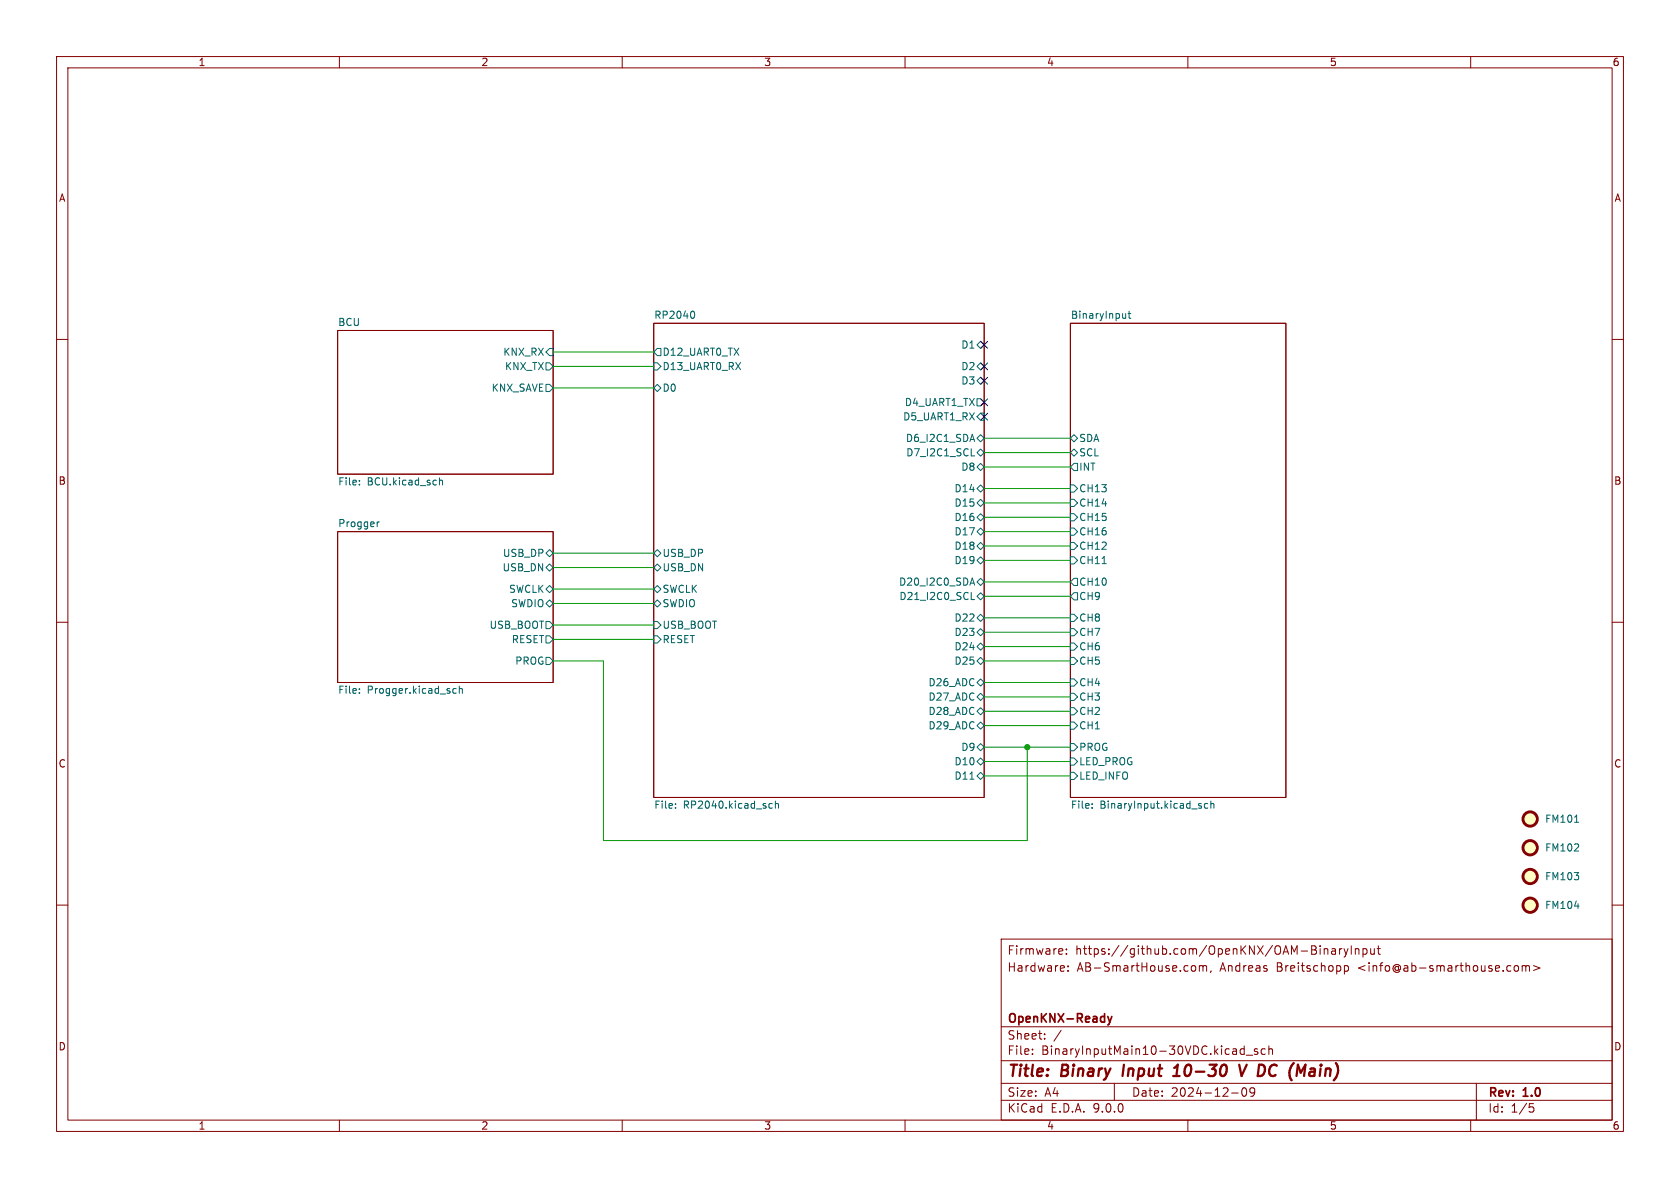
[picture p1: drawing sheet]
<svg xmlns="http://www.w3.org/2000/svg" width="297mm" height="210mm" viewBox="0 0 297 210" stroke-linecap="round" stroke-linejoin="round" font-family="sans-serif">
<g fill="none" stroke="#840000" stroke-width=".18">
<path d="M10 10h277v190h-277zM12 12h273v186h-273zM60 10v2M110 10v2M160 10v2M210 10v2M260 10v2M59.7 58.4h38.1v25.4h-38.1zM115.6 57.2h58.4v83.8h-58.4zM189.2 57.2h38.1v83.8h-38.1zM10 60h2M285 60h2"/>
<path d="M59.7 94h38.1v26.7h-38.1zM10 110h2M285 110h2M10 160h2M177 166h108v32h-108zM187.8 167.8l.1 .3-.7 .1M188.5 168.6v.1M188.5 167.8v.1M188.8 171.6v.1M188.8 170.8v.1M211.1 170.7l.3 .3v.4l-.3 .3M212 170.8l.5-.1 .2 .2"/>
<path d="M212 170.7v1M212.7 170.9l.2-.2 .3 .1 .1 .9M212.7 170.9v.8M214.1 171.6l-.1 .3M234.1 167.7v1M234.1 167.8l.2-.1 .4 .1v.9M235.5 167.8h.5l.1 .9M236.1 168.1h-.5a.29 .29 0 0 0-.2 .3 .29 .29 0 0 0 .2 .3l.5-.1M236.8 167.7v1M237.2 167.7l-.2 .1-.2 .2M237.6 167.7l.4 1M237.7 170.8l.4-.1 .3 .3v.4l-.2 .2h-.5"/>
<path d="M237.7 170.7v1.5M238 168.7l-.2 .4-.2 .1M238.3 167.7l-.3 1M238.9 167.2v1.5M239.6 167.8l.2-.1 .4 .1v.9M239.6 167.7v1M241 167.8l.4-.1 .3 .3v.4l-.2 .2h-.5M241 167.7v1.5M242.3 167.7l.1 .9 .3 .1 .3-.1M243 167.7v1M243.5 167.7h.5M243.7 167.2v1.3l.3 .2"/>
<path d="M267.8 170.8l.4-.1 .3 .3v.4l-.3 .3-.4-.1-.1-.2v-.4zM269.1 170.8l.4-.1 .2 .2M269.1 170.7v1M269.7 170.9l.3-.2 .3 .1 .1 .9M269.7 170.9v.8M271.1 170.7l1.1 .4-1.1 .5M285 160h2M60 198v2M110 198v2M160 198v2M177 194.5h108M177 191.5h108"/>
<path d="M177 187.5h108M177 181.5h108M182.5 186.3v.1M182.5 185.5v.1M184.7 183.6v.1M184.7 182.8v.1M187.6 182.1l-1.3 2M197 191.5v3M210 198v2M217.7 193.2h1.2M219.4 186.3h.6M219.4 185.5h.6"/>
<path d="M219.7 192.4l.2-.1a.81 .81 0 0 1 .6 .6 .81 .81 0 0 1-.3 .8l-.2 .1a.81 .81 0 0 1-.3-1.4zM220 184.9v1.5M220.3 186.5h1.2M221.8 192.9l-.3 .3h-.3l-.2-.3 .1-.5 .4-.1 .2 .1a.99 .99 0 0 1-.3 1.4h-.3M222.3 185.5l-.3-.1-.3 .2 .1 .2 .5 .2v.3h-.6M223.7 185.5l-.5-.1-.2 .3v.4l.1 .2h.6M224.3 185.5l.2-.1 .4 .1 .1 .9M224.3 184.9v1.5M260 198v2M261 191.5v6.5M270.4 195.1h.7M270.5 195.7h.4l.3 .3-.2 .5-.5 .1"/>
</g>
<path d="M198.7 188.2l-.3 2M207.4 190.2h1.1M207.6 188.8l.6-.6-.2 2M219.1 188.2l.4 2 .9-2" fill="none" stroke="#840000" stroke-width=".4"/>
<path d="M195.8 179.7l.4 1M196.6 179.7l-.4 1M196.2 180.7l-.1 .3-.3 .2" fill="none" stroke="#840000" stroke-width=".3"/>
<g fill="none" stroke="#006464" stroke-width=".18">
<path d="M122.5 55a.79 .79 0 0 1 0 1.3M199 55.4v.9M199 56.2l-.4 .1M199.4 55.4h.5M199.6 55v1.1l.3 .2M96.5 67.9h.7l.6 .7-.6 .6h-.7zM96.5 64.1h.7l.6 .7-.6 .6h-.7zM97.2 61.6h.6v1.3h-.6l-.7-.7zM115.6 68.6l.6-.7 .6 .7-.6 .6zM115.6 64.1h.6l.6 .7-.6 .6h-.6zM116.2 61.6h.6v1.3h-.6l-.6-.7zM171.9 76.8l.4 1.2"/>
<path d="M172.7 61l.7-.7 .6 .7-.6 .6zM172.7 77.5l.7-.7 .6 .7-.6 .6zM172.7 67.3l.7-.6 .6 .6-.6 .6zM172.7 70.5h.7l.6 .6-.6 .7h-.7zM172.7 64.8l.7-.7 .6 .7-.6 .6zM173.4 73h.6v1.3h-.6l-.7-.6zM189.2 77.5l.7-.7 .6 .7-.6 .6zM63.5 85.6v.1M63.5 84.9v.2M66.7 92.3v.8M67 92.3l-.3 .2M77.7 84.5v1.2"/>
<path d="M77.7 85l.2-.1h.3v.8M97.2 97.2l.6 .6-.6 .6-.7-.6zM116.2 97.2l.6 .6-.6 .6-.6-.6zM171.7 80.6h.6M172.7 99.1l.7-.7 .6 .7-.6 .6zM172.7 96.5l.7-.6 .6 .6-.6 .7zM172.7 94l.7-.7 .6 .7-.6 .6zM172.7 86.4l.7-.7 .6 .7-.6 .6zM172.7 88.9l.7-.6 .6 .6-.6 .6zM172.7 80l.7-.6 .6 .6-.6 .6zM172.7 82.6l.7-.7 .6 .7-.6 .6zM173.4 90.8l.6 .6-.6 .7-.7-.7z"/>
<path d="M189.2 80l.7-.6 .6 .6-.6 .6zM189.2 90.8h.7l.6 .6-.6 .7h-.7zM189.2 85.7h.7l.6 .7-.6 .6h-.7zM189.2 88.3h.7l.6 .6-.6 .6h-.7zM189.2 95.9h.7l.6 .6-.6 .7h-.7zM189.2 93.3h.7l.6 .7-.6 .6h-.7zM189.2 98.4h.7l.6 .7-.6 .6h-.7zM189.9 81.9h.6v1.3h-.6l-.7-.6zM194.8 99.6h.8M96.5 100.3l.7-.6 .6 .6-.6 .7zM96.5 104.1l.7-.6 .6 .6-.6 .7zM96.5 112.4h.7l.6 .6-.6 .7h-.7z"/>
<path d="M96.5 116.2h.7l.6 .6-.6 .7h-.7zM96.5 106.7l.7-.7 .6 .7-.6 .6zM96.5 109.9h.7l.6 .6-.6 .6h-.7zM115.6 100.3l.6-.6 .6 .6-.6 .7zM115.6 112.4h.6l.6 .6-.6 .7h-.6zM115.6 106.7l.6-.7 .6 .7-.6 .6zM115.6 104.1l.6-.6 .6 .6-.6 .7zM115.6 109.9h.6l.6 .6-.6 .6h-.6zM171.6 103.1h.6M171.7 106h.6M171.9 102.2l.4 1.2M172.7 102.9l.7-.7 .6 .7-.6 .6z"/>
<path d="M172.7 111.8l.7-.7 .6 .7-.6 .6zM172.7 109.2l.7-.6 .6 .6-.6 .7zM172.7 105.4l.7-.6 .6 .6-.6 .6zM172.7 116.8l.7-.6 .6 .6-.6 .7zM172.7 114.3l.7-.6 .6 .6-.6 .6zM189.2 116.2h.7l.6 .6-.6 .7h-.7zM189.2 111.1h.7l.6 .7-.6 .6h-.7zM189.2 113.7h.7l.6 .6-.6 .6h-.7zM189.2 108.6h.7l.6 .6-.6 .7h-.7zM189.2 102.9l.7-.7h.6v1.3h-.6zM189.9 104.8h.6v1.2h-.6l-.7-.6zM63.5 121.8v.1"/>
<path d="M63.5 122.4v.2M80 122.3l.3 .3 .4-.1M80.7 121.8l-.4-.1-.3 .3M81.2 121.8l.2-.1 .3 .1v.8M81.2 121.3v1.3M171.5 137.7h.7M172.7 128.3l.7-.7 .6 .7-.6 .6zM172.7 125.7l.7-.6 .6 .6-.6 .7zM172.7 123.2l.7-.6 .6 .6-.6 .6zM172.7 120.7l.7-.7 .6 .7-.6 .6zM172.7 134.6l.7-.6 .6 .6-.6 .7zM172.7 132.1l.7-.7 .6 .7-.6 .6z"/>
<path d="M172.7 137.2l.7-.7 .6 .7-.6 .6zM189.2 131.4h.7l.6 .7-.6 .6h-.7zM189.2 134h.7l.6 .6-.6 .7h-.7zM189.2 136.5h.7l.6 .7-.6 .6h-.7zM189.2 120h.7l.6 .7-.6 .6h-.7zM189.2 122.6h.7l.6 .6-.6 .6h-.7zM189.2 127.6h.7l.6 .7-.6 .6h-.7zM189.2 125.1h.7l.6 .6-.6 .7h-.7zM119.4 142.8v.1M119.4 142.1v.1M136 142.8l.2 .1 .3-.1M136.5 142.1l-.3-.1-.2 .2"/>
<path d="M137.1 142.2l.2-.2 .3 .1v.8M137.1 141.6v1.3M193.1 142.8v.1M193.1 142.1v.1M212.3 142.5l.1 .1-.1 .3M212.3 142l.1 .1M213.5 142.1l-.3-.1-.3 .3 .1 .5h.5M214.1 142.2l.1-.2 .3 .1 .1 .8M214.1 141.6v1.3M278.4 145.4h.7M278.4 160.2h.7"/>
</g>
<g fill="#ffffc2" stroke="#ffffc2" stroke-width=".18">
<circle cx="270.5" cy="144.8" r="1.27"/>
<circle cx="270.5" cy="160" r="1.27"/>
<circle cx="270.5" cy="154.9" r="1.27"/>
<circle cx="270.5" cy="149.9" r="1.27"/>
</g>
<g fill="none" stroke="#840000" stroke-width=".51">
<circle cx="270.5" cy="154.9" r="1.27"/>
<circle cx="270.5" cy="144.8" r="1.27"/>
<circle cx="270.5" cy="149.9" r="1.27"/>
<circle cx="270.5" cy="160" r="1.27"/>
</g>
<g fill="none" stroke="#009600" stroke-width=".18">
<path d="M97.8 68.6h17.8M97.8 64.8h17.8M97.8 62.2h17.8M174 77.5h15.2M97.8 97.8h17.8M174 82.6h15.2M174 86.4h15.2M174 88.9h15.2M174 80h15.2M174 91.4h15.2M174 96.5h15.2M174 99.1h15.2"/>
<path d="M174 94h15.2M97.8 116.8h8.9v31.8h74.9v-16.5M97.8 104.1h17.8M97.8 113h17.8M97.8 100.3h17.8M97.8 110.5h17.8M97.8 106.7h17.8M174 116.8h15.2M174 102.9h15.2M174 109.2h15.2M174 105.4h15.2M174 114.3h15.2"/>
<path d="M174 111.8h15.2M174 132.1h15.2M174 137.2h15.2M174 128.3h15.2M174 134.6h15.2M174 123.2h15.2M174 120.7h15.2M174 125.7h15.2"/>
</g>
<path d="M173.4 64.2l1.2 1.2M173.4 66.7l1.2 1.2M173.4 70.5l1.2 1.2M173.4 73.1l1.2 1.2M173.4 60.4l1.2 1.2M174.6 64.2l-1.2 1.2M174.6 66.7l-1.2 1.2M174.6 70.5l-1.2 1.2M174.6 73.1l-1.2 1.2M174.6 60.4l-1.2 1.2" fill="none" stroke="#000084" stroke-width=".18"/>
<circle cx="181.6" cy="132.1" r=".46" fill="#009600" stroke="#009600" stroke-width=".18"/>
<g font-size="2.8" fill="#840000">
<text x="178" y="190.9">Title:</text>
<text x="187.7" y="190.9">Binary</text>
<text x="199.3" y="190.9">Input</text>
<text x="209.2" y="190.9">10-30</text>
<text x="221.6" y="190.9">V DC</text>
<text x="231.9" y="190.9">(Main)</text>
</g>
<g font-size="2.1" fill="#840000">
<text x="178" y="172">Hardware:</text>
<text x="178" y="169">Firmware:</text>
<text x="190.1" y="169">https://github.com/OpenKNX/OAM-BinaryInput</text>
<text x="190.4" y="172">AB-SmartHouse.com,</text>
<text x="215.7" y="172">Andreas</text>
<text x="225.8" y="172">Breitschopp</text>
<text x="240.3" y="172">&lt;info@ab-smarthouse.com&gt;</text>
<text x="178" y="184">Sheet:</text>
<text x="178" y="181.2">OpenKNX-Ready</text>
<text x="178" y="186.7">File:</text>
<text x="184.1" y="186.7">BinaryInputMain10-30VDC.kicad_sch</text>
<text x="178" y="196.9">KiCad</text>
<text x="178" y="194.1">Size:</text>
<text x="184.7" y="194.1">A4</text>
<text x="185.7" y="196.9">E.D.A.</text>
<text x="193.3" y="196.9">9.0.0</text>
<text x="200" y="194.1">Date:</text>
<text x="207" y="194.1">2024-12-09</text>
<text x="263" y="194.3">Rev:</text>
<text x="263" y="196.9">Id:</text>
<text x="267.1" y="196.9">1/5</text>
<text x="269.4" y="194.3">1.0</text>
</g>
<g font-size="1.8" fill="#840000">
<text x="35" y="11.9">1</text>
<text x="85" y="11.9">2</text>
<text x="135" y="11.9">3</text>
<text x="185" y="11.9">4</text>
<text x="235" y="11.9">5</text>
<text x="285" y="11.9">6</text>
<text x="10.3" y="35.9">A</text>
<text x="285.3" y="35.9">A</text>
<text x="10.3" y="85.9">B</text>
<text x="285.3" y="85.9">B</text>
<text x="10.3" y="135.9">C</text>
<text x="285.3" y="135.9">C</text>
<text x="10.3" y="185.9">D</text>
<text x="285.3" y="185.9">D</text>
<text x="35" y="199.9">1</text>
<text x="85" y="199.9">2</text>
<text x="135" y="199.9">3</text>
<text x="185" y="199.9">4</text>
<text x="235" y="199.9">5</text>
<text x="285" y="199.9">6</text>
</g>
<g font-size="1.8" fill="#006464">
<text x="59.7" y="57.7">BCU</text>
<text x="115.6" y="56.4">RP2040</text>
<text x="189.2" y="56.4">BinaryInput</text>
<text x="88.9" y="63.1">KNX_RX</text>
<text x="89.2" y="65.6">KNX_TX</text>
<text x="117" y="63.1">D12_UART0_TX</text>
<text x="117" y="65.6">D13_UART0_RX</text>
<text x="169.8" y="61.8">D1</text>
<text x="169.8" y="65.6">D2</text>
<text x="86.8" y="69.4">KNX_SAVE</text>
<text x="117" y="69.4">D0</text>
<text x="159.9" y="72">D4_UART1_TX</text>
<text x="169.8" y="68.2">D3</text>
<text x="159.6" y="74.5">D5_UART1_RX</text>
<text x="160" y="78.3">D6_I2C1_SDA</text>
<text x="160.1" y="80.9">D7_I2C1_SCL</text>
<text x="169.8" y="83.4">D8</text>
<text x="190.7" y="80.9">SCL</text>
<text x="190.7" y="78.3">SDA</text>
<text x="190.7" y="83.4">INT</text>
<text x="59.7" y="86.1">File:</text>
<text x="64.9" y="86.1">BCU.kicad_sch</text>
<text x="168.6" y="87.2">D14</text>
<text x="168.6" y="89.8">D15</text>
<text x="190.7" y="87.2">CH13</text>
<text x="190.7" y="89.8">CH14</text>
<text x="59.7" y="93.3">Progger</text>
<text x="168.6" y="94.8">D17</text>
<text x="168.6" y="92.3">D16</text>
<text x="190.7" y="92.3">CH15</text>
<text x="190.7" y="94.8">CH16</text>
<text x="88.7" y="101.2">USB_DN</text>
<text x="88.8" y="98.7">USB_DP</text>
<text x="117" y="98.7">USB_DP</text>
<text x="117" y="101.2">USB_DN</text>
<text x="168.6" y="99.9">D19</text>
<text x="168.6" y="97.4">D18</text>
<text x="190.7" y="97.4">CH12</text>
<text x="190.7" y="99.9">CH11</text>
<text x="89.9" y="105">SWCLK</text>
<text x="90.3" y="107.5">SWDIO</text>
<text x="117" y="107.5">SWDIO</text>
<text x="117" y="105">SWCLK</text>
<text x="158.8" y="103.7">D20_I2C0_SDA</text>
<text x="158.9" y="106.3">D21_I2C0_SCL</text>
<text x="190.7" y="106.3">CH9</text>
<text x="190.7" y="103.7">CH10</text>
<text x="86.5" y="111.4">USB_BOOT</text>
<text x="90.4" y="113.9">RESET</text>
<text x="117" y="113.9">RESET</text>
<text x="117" y="111.4">USB_BOOT</text>
<text x="168.6" y="112.6">D23</text>
<text x="168.6" y="110.1">D22</text>
<text x="190.7" y="112.6">CH7</text>
<text x="190.7" y="110.1">CH8</text>
<text x="91" y="117.7">PROG</text>
<text x="168.6" y="117.7">D25</text>
<text x="168.6" y="115.2">D24</text>
<text x="190.7" y="117.7">CH5</text>
<text x="190.7" y="115.2">CH6</text>
<text x="59.7" y="123">File:</text>
<text x="64.9" y="123">Progger.kicad_sch</text>
<text x="164" y="124.1">D27_ADC</text>
<text x="164" y="121.5">D26_ADC</text>
<text x="190.7" y="121.5">CH4</text>
<text x="190.7" y="124.1">CH3</text>
<text x="164" y="129.1">D29_ADC</text>
<text x="164" y="126.6">D28_ADC</text>
<text x="190.7" y="129.1">CH1</text>
<text x="190.7" y="126.6">CH2</text>
<text x="168.6" y="135.5">D10</text>
<text x="169.8" y="132.9">D9</text>
<text x="190.7" y="132.9">PROG</text>
<text x="190.7" y="135.5">LED_PROG</text>
<text x="115.6" y="143.3">File:</text>
<text x="120.8" y="143.3">RP2040.kicad_sch</text>
<text x="168.6" y="138">D11</text>
<text x="189.2" y="143.3">File:</text>
<text x="190.7" y="138">LED_INFO</text>
<text x="194.5" y="143.3">BinaryInput.kicad_sch</text>
<text x="273.1" y="145.6">FM101</text>
<text x="273.1" y="155.8">FM103</text>
<text x="273.1" y="150.7">FM102</text>
<text x="273.1" y="160.9">FM104</text>
</g>
</svg>
